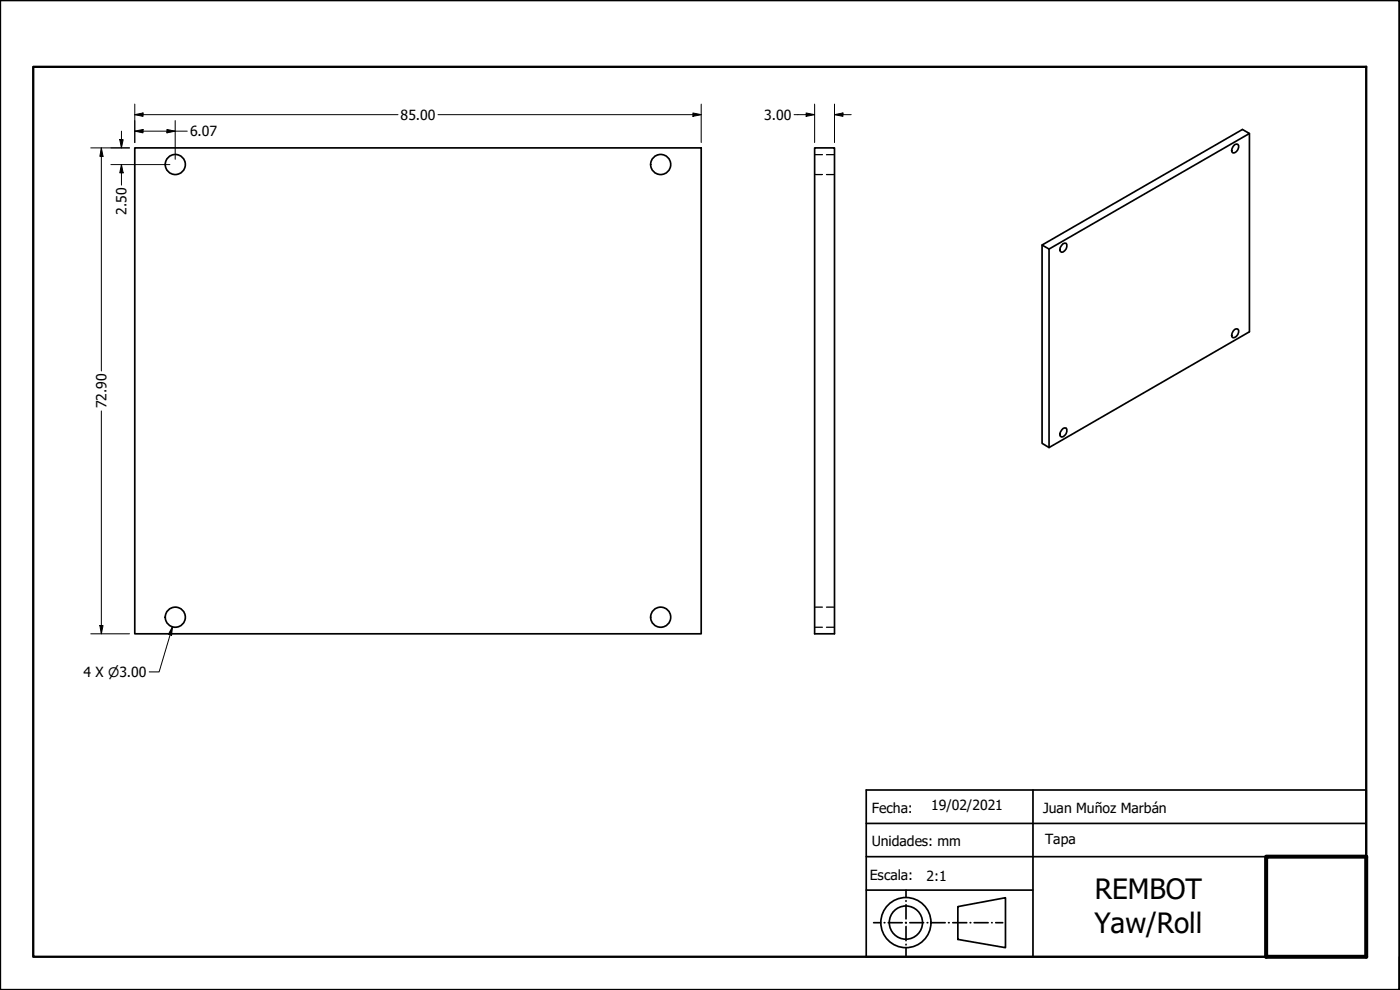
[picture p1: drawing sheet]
<svg xmlns="http://www.w3.org/2000/svg" width="420mm" height="297mm" viewBox="0 0 420 297" stroke-linecap="round" stroke-linejoin="round" font-family="sans-serif">
<!-- layer: Visible (ANSI) -->
<g fill="none" stroke="#000" stroke-width=".51">
<path d="M40.4 44.4h170v145.8h-170zM244.5 44.4h5.9v145.8h-5.9zM370.5 43.4l1-.1a1.79 1.79 0 0 1-1.4 2.6 1.25 1.25 0 0 1 0-2zM375 40.1v59.5l-60.2 34.7-2.1-1.3v-59.5M314.8 74.7l60.2-34.6-2.1-1.3-60.2 34.7 2.1 1.2v59.6M319 73.1l1-.1a1.86 1.86 0 0 1-1.4 2.7l-.4-.3a2.08 2.08 0 0 1 .8-2.3zM370.5 98.9l1-.2a1.79 1.79 0 0 1-1.4 2.6 1.25 1.25 0 0 1 0-1.9zM319 128.6l1-.2a1.86 1.86 0 0 1-1.4 2.7l-.4-.2a2.08 2.08 0 0 1 .8-2.3z"/>
<circle cx="52.6" cy="49.4" r="3"/>
<circle cx="198.3" cy="49.4" r="3"/>
<circle cx="52.6" cy="185.2" r="3"/>
<circle cx="198.3" cy="185.2" r="3"/>
</g>
<!-- layer: Oculto (ANSI) -->
<path d="M244.5 46.4h2.3M244.5 52.4h2.3M248 46.4h2.4M248 52.4h2.4M244.5 182.2h2.3M244.5 188.2h2.3M248 182.2h2.4M248 188.2h2.4" fill="none" stroke="#000" stroke-width=".38"/>
<!-- layer: Borde (ANSI) -->
<path d="M0 0h420v297h-420zM10 20.1h400v267h-400z" fill="none" stroke="#000" stroke-width=".7"/>
<g fill="none" stroke="#000" stroke-width=".51">
<path d="M260 237h150v50.1h-150zM310 237v50.1M260 257h150M260 247.1h150M260 267.1h50M262.2 276.8h2.1M265.4 276.8h.2M266.6 276.8h4.2M271.8 276.8h.2M271.9 267.1v2.1M271.9 270.2v.2M271.9 271.4v4.3"/>
<path d="M271.9 276.8v.2M271.9 278v4.2M273 276.8h4.2M278.3 276.8h.1M279.5 276.8h4.2M284.7 276.8h.2M285.9 276.8h4.2M287.5 272l14.3-2.6v14.9l-14.3-2.4zM291.1 276.8h.2M292.4 276.8h4.1M297.6 276.8h.2M298.8 276.8h2.1"/>
<path d="M271.9 283.3v.2M271.9 284.5v2.2M420 287.1v9.9h-10"/>
<circle cx="271.9" cy="276.8" r="7.5"/>
<circle cx="271.9" cy="276.8" r="5"/>
</g>
<path d="M380 257h30v30.1h-30z" fill="none" stroke="#000" stroke-width="1.2"/>
<!-- layer: Cota (ANSI) -->
<g fill="none" stroke="#000" stroke-width=".3">
<path d="M36.4 39.4v5M40.4 34.4l2.5-.5v1zM40.4 39.4l2.5-.6v1.1zM40.4 34.4h79M40.4 31.2v11.6M40.4 39.4h15.8M50.1 38.8l2.5 .6-2.5 .5zM52.6 36.2v11.6M131.4 34.4h79M208 33.9l2.4 .5-2.4 .5zM210.4 31.2v11.6M238.3 34.4h6.2"/>
<path d="M241.9 33.9l2.6 .5-2.6 .5zM244.5 31.2v11.6M250.4 34.4l2.6-.5v1zM250.4 34.4h5.1M250.4 31.2v11.6M27.2 44.4h11.7M30.4 44.4l.5 2.5h-.9zM30.4 44.4v66.9M33.3 49.4h17.7M35.9 41.9h1.1l-.6 2.5zM36.4 49.4l.6 2.5h-1.1zM36.4 49.4v6.1"/>
<path d="M30.4 123.3v66.9M27.2 190.2h11.7M30 187.7h.9l-.5 2.5zM51.8 188.1l-.3 2.5-1-.3zM51.8 188.1l-4 13.5h-3"/>
</g>
<g fill="#000">
<path d="M40.4 34.4l2.5-.5v1z" fill-rule="evenodd"/>
<path d="M40.4 39.4l2.5-.6v1.1z" fill-rule="evenodd"/>
<path d="M50.1 38.8l2.5 .6-2.5 .5z" fill-rule="evenodd"/>
<path d="M208 33.9l2.4 .5-2.4 .5z" fill-rule="evenodd"/>
<path d="M241.9 33.9l2.6 .5-2.6 .5z" fill-rule="evenodd"/>
<path d="M250.4 34.4l2.6-.5v1z" fill-rule="evenodd"/>
<path d="M30.4 44.4l.5 2.5h-.9z" fill-rule="evenodd"/>
<path d="M35.9 41.9h1.1l-.6 2.5z" fill-rule="evenodd"/>
<path d="M36.4 49.4l.6 2.5h-1.1z" fill-rule="evenodd"/>
<path d="M30 187.7h.9l-.5 2.5z" fill-rule="evenodd"/>
<path d="M51.8 188.1l-.3 2.5-1-.3z" fill-rule="evenodd"/>
</g>
<g font-size="8.4">
<text x="328.5" y="269.9">REMBOT</text>
<text x="328.5" y="279.9">Yaw/Roll</text>
</g>
<g font-size="4.2">
<text x="120.2" y="35.9">85.00</text>
<text x="229.4" y="35.9">3.00</text>
<text x="57" y="40.9">6.07</text>
<text x="38" y="64.4" transform="rotate(-90 38 64.4)">2.50</text>
<text x="31.9" y="122.5" transform="rotate(-90 31.9 122.5)">72.90</text>
<text x="25.1" y="203.1">4 X ⌀3.00</text>
<text x="261.6" y="244">Fecha:</text>
<text x="279.5" y="243.1">19/02/2021</text>
<text x="313.1" y="244">Juan Muñoz Marbán</text>
<text x="261.6" y="253.8">Unidades: mm</text>
<text x="313.7" y="253.3">Tapa</text>
<text x="261" y="264">Escala:</text>
<text x="278.1" y="264.3">2:1</text>
</g>
</svg>
